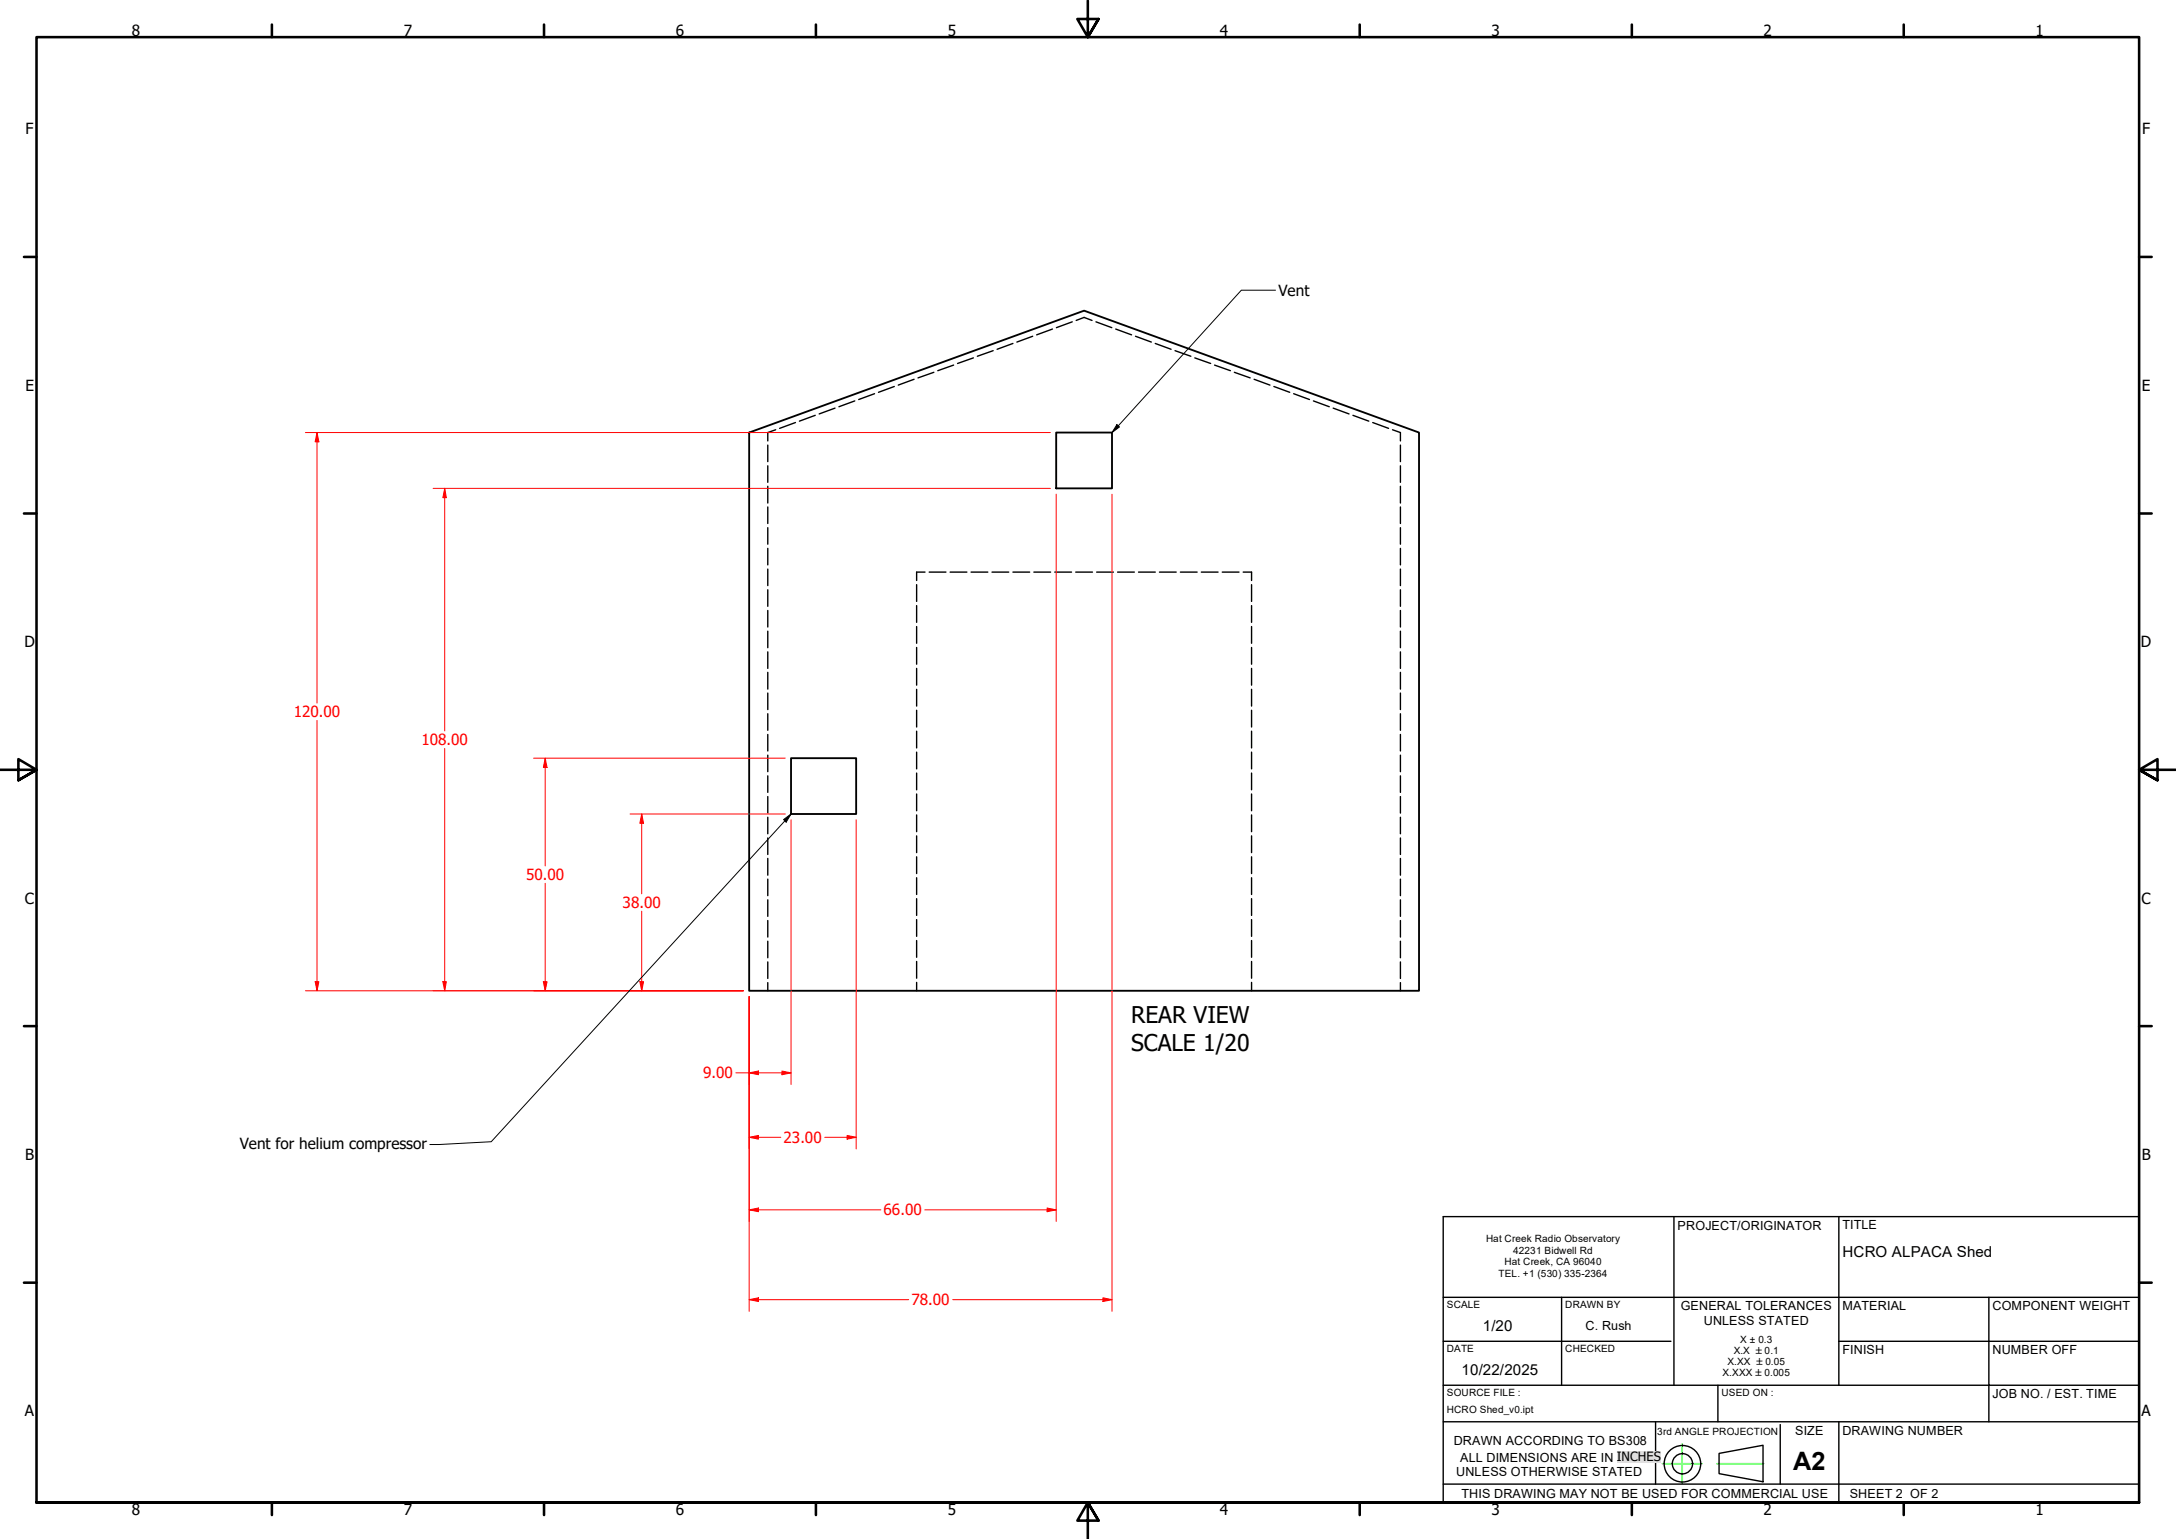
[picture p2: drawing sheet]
<svg xmlns="http://www.w3.org/2000/svg" width="594mm" height="420mm" viewBox="0 0 594 420" stroke-linecap="round" stroke-linejoin="round" font-family="sans-serif">
<!-- layer: Hidden (ANSI) -->
<g fill="none" stroke="#000" stroke-width=".38">
<path d="M260.3 99.7l-4.3 1.5M265.7 97.7l-4.3 1.5M271.1 95.7l-4.3 1.6M276.5 93.8l-4.3 1.6M281.9 91.8l-4.3 1.6M287.3 89.8l-4.3 1.6M292.7 87.9l-4.3 1.6M293.8 87.5l2.2-.8 2.1 .8M299.2 87.9l4.3 1.6M304.6 89.8l4.3 1.6M310 91.8l4.3 1.6M315.4 93.8l4.3 1.6"/>
<path d="M320.8 95.7l4.3 1.6M326.2 97.7l4.3 1.5M331.6 99.7l4.3 1.5M211.8 117.3l-2.2 .8v2.3M217.2 115.4l-4.3 1.5M222.6 113.4l-4.4 1.6M228 111.4l-4.4 1.6M233.4 109.5l-4.4 1.5M238.8 107.5l-4.4 1.6M244.2 105.5l-4.4 1.6M249.6 103.5l-4.4 1.6M255 101.6l-4.4 1.6"/>
<path d="M337 101.6l4.3 1.6M342.4 103.5l4.3 1.6M347.8 105.5l4.3 1.6M353.2 107.5l4.3 1.6M358.6 109.5l4.3 1.5M364 111.4l4.3 1.6M369.4 113.4l4.3 1.6M374.8 115.4l4.3 1.5M380.2 117.3l2.1 .8v2.3M209.6 121.5v4.5M209.6 127.2v4.5M209.6 132.8v4.5"/>
<path d="M209.6 138.4v4.5M382.3 121.5v4.5M382.3 127.2v4.5M382.3 132.8v4.5M382.3 138.4v4.5M209.6 144.1v4.5M209.6 149.7v4.5M209.6 155.4v4.5M250.3 159.6v4.6M252.5 156.2h-2.2v2.3M253.7 156.2h4.6M259.4 156.2h4.6"/>
<path d="M265.1 156.2h4.6M270.8 156.2h4.6M276.5 156.2h4.6M282.3 156.2h4.5M288 156.2h4.5M293.7 156.2h4.6M299.4 156.2h4.6M305.1 156.2h4.6M310.8 156.2h4.6M316.5 156.2h4.6M322.3 156.2h4.5M328 156.2h4.5"/>
<path d="M333.7 156.2h4.6M339.4 156.2h2.3v2.3M341.7 159.6v4.6M382.3 144.1v4.5M382.3 149.7v4.5M382.3 155.4v4.5M209.6 161v4.5M209.6 166.7v4.5M209.6 172.3v4.5M209.6 178v4.5M250.3 165.3v4.6M250.3 171v4.6"/>
<path d="M250.3 176.8v4.5M341.7 165.3v4.6M341.7 171v4.6M341.7 176.8v4.5M382.3 161v4.5M382.3 166.7v4.5M382.3 172.3v4.5M382.3 178v4.5M209.6 183.6v4.5M209.6 189.2v4.5M209.6 194.9v4.5M250.3 182.5v4.5"/>
<path d="M250.3 188.2v4.6M250.3 193.9v4.6M250.3 199.6v4.6M341.7 182.5v4.5M341.7 188.2v4.6M341.7 193.9v4.6M341.7 199.6v4.6M382.3 183.6v4.5M382.3 189.2v4.5M382.3 194.9v4.5M209.6 200.5v4.5M209.6 206.2v4.5"/>
<path d="M209.6 211.8v4.5M209.6 217.5v4.5M250.3 205.3v4.6M250.3 211.1v4.5M250.3 216.8v4.5M341.7 205.3v4.6M341.7 211.1v4.5M341.7 216.8v4.5M382.3 200.5v4.5M382.3 206.2v4.5M382.3 211.8v4.5M382.3 217.5v4.5"/>
<path d="M209.6 223.1v4.5M209.6 228.8v4.5M209.6 234.4v4.5M250.3 222.5v4.6M250.3 228.2v4.6M250.3 233.9v4.6M250.3 239.6v4.6M341.7 222.5v4.6M341.7 228.2v4.6M341.7 233.9v4.6M341.7 239.6v4.6M382.3 223.1v4.5"/>
<path d="M382.3 228.8v4.5M382.3 234.4v4.5M209.6 240v4.5M209.6 245.7v4.5M209.6 251.3v4.5M209.6 257v4.5M250.3 245.3v4.6M250.3 251.1v4.5M250.3 256.8v4.5M341.7 245.3v4.6M341.7 251.1v4.5M341.7 256.8v4.5"/>
<path d="M382.3 240v4.5M382.3 245.7v4.5M382.3 251.3v4.5M382.3 257v4.5M209.6 262.6v4.5M209.6 268.3v2.2M250.3 262.5v4.6M250.3 268.2v2.3M341.7 262.5v4.6M341.7 268.2v2.3M382.3 262.6v4.5M382.3 268.3v2.2"/>
</g>
<!-- layer: Visible (ANSI) -->
<path d="M204.5 118.1l91.5-33.3 91.4 33.3v152.4h-182.9zM288.4 118.1h15.2v15.2h-15.2zM216 207h17.7v15.2h-17.7z" fill="none" stroke="#000" stroke-width=".51"/>
<!-- layer: Border (ANSI) -->
<g fill="none" stroke="#000" stroke-width=".7">
<path d="M74.2 6.7v3.4M148.5 6.7v3.4M222.8 6.7v3.4M297 .2v9.9l-2.9-4.9h5.8l-2.9 4.9 2.9-4.9M371.2 6.7v3.4M445.5 6.7v3.4M519.7 6.7v3.4M6.5 70.1h3.5M584 70.1h3.4M6.5 140.2h3.5M584 140.2h3.4M0 210.2h10l-5-3v5.8l5-2.8-5 2.8"/>
<path d="M594 210.2h-10l5-3v5.8l-5-2.8 5 2.8M6.5 280.1h3.5M584 280.1h3.4M6.5 350.2h3.5M584 350.2h3.4M10 410.2v-400.1h574v400.1h-574h574M74.2 410.2v3.4M148.5 410.2v3.4M222.8 410.2v3.4M299.9 415.1l-2.9-4.9 2.9 4.9h-5.8l2.9-4.9v10M371.2 410.2v3.4M445.5 410.2v3.4"/>
<path d="M519.7 410.2v3.4"/>
</g>
<!-- layer: Sketch Geometry(Design Office) -->
<g fill="none" stroke="#000" stroke-width=".38">
<path d="M394 332.1h190v78.1h-190zM457 332.1v46.1M502 332.1v46.1M394 354.2h190M426.3 354.2v24M543 354.2v24h41M394 366.2h62.2M394 378.2h108M469 378.2v10M502 366.2h82M502 378.2h41v10M394 388.2h190"/>
<path d="M452 388.2v17M459.3 399.6v5.3M469.3 396.8l12-2.2v9.9l-12-2.2zM486 388.9v16.3M502 388.2v22M394 405.2h190"/>
<circle cx="459.3" cy="399.6" r="5"/>
<circle cx="459.3" cy="399.6" r="2.76"/>
</g>
<path d="M453.8 399.6h10.9M459.3 394.2v10.7M468.7 399.6h12.8" fill="none" stroke="#0f0" stroke-width=".38"/>
<!-- layer: Dimension (ANSI) -->
<path d="M204.5 292.9h2.6" fill="none" stroke="#f00" stroke-width=".27"/>
<path d="M204.5 292.9l2.6-.5v1z" fill="#f00"/>
<path d="M204.5 292.9l2.6-.5v1zM213.5 292.9h2.5" fill="none" stroke="#f00" stroke-width=".27"/>
<path d="M213.5 292.4l2.5 .5-2.5 .5z" fill="#f00"/>
<path d="M216 223.8v72.3M204.5 272.1v24M200.9 292.9h3.6M207.1 292.9h6.4M213.5 292.4l2.5 .5-2.5 .5zM204.5 310.5h2.6" fill="none" stroke="#f00" stroke-width=".27"/>
<path d="M204.5 310.5l2.6-.5v1z" fill="#f00"/>
<path d="M204.5 310.5l2.6-.5v1zM231.3 310.5h2.4" fill="none" stroke="#f00" stroke-width=".27"/>
<path d="M231.3 310l2.4 .5-2.4 .5z" fill="#f00"/>
<path d="M233.7 223.8v89.9M204.5 272.1v41.6M207.1 310.5h6.1M225.2 310.5h6.1M231.3 310l2.4 .5-2.4 .5zM204.5 330.3h2.6" fill="none" stroke="#f00" stroke-width=".27"/>
<path d="M204.5 330.3l2.6-.5v1z" fill="#f00"/>
<path d="M204.5 330.3l2.6-.5v1zM285.9 330.3h2.5" fill="none" stroke="#f00" stroke-width=".27"/>
<path d="M285.9 329.8l2.5 .5-2.5 .5z" fill="#f00"/>
<path d="M288.4 134.9v198.6M204.5 272.1v61.4M207.1 330.3h33.4M252.5 330.3h33.4M285.9 329.8l2.5 .5-2.5 .5zM204.5 354.8h2.6" fill="none" stroke="#f00" stroke-width=".27"/>
<path d="M204.5 354.8l2.6-.5v1z" fill="#f00"/>
<path d="M204.5 354.8l2.6-.5v1zM301.1 354.8h2.5" fill="none" stroke="#f00" stroke-width=".27"/>
<path d="M301.1 354.3l2.5 .5-2.5 .5z" fill="#f00"/>
<path d="M303.6 134.9v223.1M175.2 268v2.5M204.5 272.1v85.9M207.1 354.8h41M260.1 354.8h41M301.1 354.3l2.5 .5-2.5 .5z" fill="none" stroke="#f00" stroke-width=".27"/>
<path d="M174.7 268h1l-.5 2.5z" fill="#f00"/>
<path d="M175.2 222.2v2.6M174.7 268h1l-.5 2.5z" fill="none" stroke="#f00" stroke-width=".27"/>
<path d="M175.2 222.2l.5 2.6h-1z" fill="#f00"/>
<path d="M172 222.2h42.4M175.2 222.2l.5 2.6h-1zM175.2 224.8v19.2M175.2 248.8v19.2M148.8 268v2.5M172 270.5h30.9" fill="none" stroke="#f00" stroke-width=".27"/>
<path d="M148.3 268h1.1l-.6 2.5z" fill="#f00"/>
<path d="M148.8 207v2.5M148.3 268h1.1l-.6 2.5z" fill="none" stroke="#f00" stroke-width=".27"/>
<path d="M148.8 207l.6 2.5h-1.1z" fill="#f00"/>
<path d="M145.7 207h68.7M148.8 207l.6 2.5h-1.1zM148.8 209.5v26.9M148.8 241.2v26.8M121.4 268v2.5M145.7 270.5h57.2" fill="none" stroke="#f00" stroke-width=".27"/>
<path d="M120.9 268h1l-.5 2.5z" fill="#f00"/>
<path d="M121.4 133.3v2.6M120.9 268h1l-.5 2.5z" fill="none" stroke="#f00" stroke-width=".27"/>
<path d="M121.4 133.3l.5 2.6h-1z" fill="#f00"/>
<path d="M118.2 133.3h168.6M121.4 133.3l.5 2.6h-1zM121.4 135.9v63.7M121.4 204.3v63.7M86.6 268v2.5M118.2 270.5h84.7" fill="none" stroke="#f00" stroke-width=".27"/>
<path d="M86 268h1.1l-.5 2.5z" fill="#f00"/>
<path d="M86.6 118.1v2.5M86 268h1.1l-.5 2.5z" fill="none" stroke="#f00" stroke-width=".27"/>
<path d="M86.6 118.1l.5 2.5h-1.1z" fill="#f00"/>
<path d="M83.4 118.1h203.4M86.6 118.1l.5 2.5h-1.1zM86.6 120.6v71.3M86.6 196.7v71.3M83.4 270.5h119.5" fill="none" stroke="#f00" stroke-width=".27"/>
<!-- layer: Symbol (ANSI) -->
<path d="M348.2 79.2h-9.3l-35.3 38.9M304.9 115.9l.7 .7-2 1.5zM213.9 223.8l2.1-1.6-1.4 2.3zM216 222.2l-81.9 89.5-16.8 .8" fill="none" stroke="#000" stroke-width=".27"/>
<path d="M304.9 115.9l.7 .7-2 1.5zM213.9 223.8l2.1-1.6-1.4 2.3z" fill="#000"/>
<path d="M441.5 396.2h12v3.1h-12z" fill-rule="evenodd" fill="#e6e0db"/>
<text font-size="6.9" x="489.5" y="401.4">A2</text>
<g font-size="6.3">
<text x="308.8" y="279.3">REAR VIEW</text>
<text x="308.8" y="286.9">SCALE 1/20</text>
</g>
<g font-size="4.2">
<text x="36" y="9.8">8</text>
<text x="110.2" y="9.8">7</text>
<text x="184.5" y="9.8">6</text>
<text x="258.8" y="9.8">5</text>
<text x="333" y="9.8">4</text>
<text x="407.2" y="9.8">3</text>
<text x="481.5" y="9.8">2</text>
<text x="555.8" y="9.8">1</text>
<text x="7" y="36.7">F</text>
<text x="584.8" y="36.7">F</text>
<text x="349.1" y="80.8">Vent</text>
<text x="6.9" y="106.7">E</text>
<text x="584.8" y="106.7">E</text>
<text x="6.7" y="176.7">D</text>
<text x="584.5" y="176.7">D</text>
<text x="6.8" y="246.7">C</text>
<text x="584.6" y="246.7">C</text>
<text x="6.9" y="316.7">B</text>
<text x="65.5" y="313.6">Vent for helium compressor</text>
<text x="584.7" y="316.7">B</text>
<text x="6.8" y="386.7">A</text>
<text x="584.6" y="386.7">A</text>
<text x="36" y="413.6">8</text>
<text x="110.2" y="413.6">7</text>
<text x="184.5" y="413.6">6</text>
<text x="258.8" y="413.6">5</text>
<text x="333" y="413.6">4</text>
<text x="407.2" y="413.6">3</text>
<text x="481.5" y="413.6">2</text>
<text x="555.8" y="413.6">1</text>
</g>
<g font-size="4.2" fill="#f00">
<text x="80.2" y="195.8">120.00</text>
<text x="115.1" y="203.4">108.00</text>
<text x="143.6" y="240.3">50.00</text>
<text x="170" y="247.9">38.00</text>
<text x="192" y="294.4">9.00</text>
<text x="213.9" y="312">23.00</text>
<text x="241.2" y="331.8">66.00</text>
<text x="248.9" y="356.3">78.00</text>
</g>
<g font-size="4.1">
<text x="503" y="343.2">HCRO ALPACA Shed</text>
<text x="404.8" y="363.4">1/20</text>
<text x="399" y="375.4">10/22/2025</text>
</g>
<text font-size="3.5" x="441.5" y="398.8">INCHES</text>
<g font-size="3.4">
<text x="458" y="335.7">PROJECT/ORIGINATOR</text>
<text x="503" y="335.6">TITLE</text>
<text x="458.9" y="357.7">GENERAL TOLERANCES</text>
<text x="503" y="357.7">MATERIAL</text>
<text x="544" y="357.7">COMPONENT WEIGHT</text>
<text x="432.9" y="363.1">C. Rush</text>
<text x="465.1" y="361.6">UNLESS STATED</text>
<text x="503" y="369.7">FINISH</text>
<text x="544" y="369.7">NUMBER OFF</text>
<text x="544" y="381.7">JOB NO. / EST. TIME</text>
<text x="396.9" y="394.4">DRAWN ACCORDING TO BS308</text>
<text x="490.1" y="391.7">SIZE</text>
<text x="503" y="391.7">DRAWING NUMBER</text>
<text x="398.7" y="399.1">ALL DIMENSIONS ARE IN</text>
<text x="441.5" y="399.1">MM</text>
<text x="397.6" y="403">UNLESS OTHERWISE STATED</text>
<text x="399" y="408.9">THIS DRAWING MAY NOT BE USED FOR COMMERCIAL USE</text>
<text x="505" y="408.9">SHEET 2 OF 2</text>
</g>
<g font-size="2.7">
<text x="405.7" y="339.1">Hat Creek Radio Observatory</text>
<text x="410.7" y="345.5">Hat Creek, CA 96040</text>
<text x="413.1" y="342.3">42231 Bidwell Rd</text>
<text x="409.1" y="348.6">TEL. +1 (530) 335-2364</text>
<text x="395" y="357.2">SCALE</text>
<text x="427.4" y="357.2">DRAWN BY</text>
<text x="395" y="369.2">DATE</text>
<text x="427.4" y="369.2">CHECKED</text>
<text x="473.3" y="369.7">X.X ±0.1</text>
<text x="475.1" y="366.6">X ± 0.3</text>
<text x="470.3" y="375.6">X.XXX ±0.005</text>
<text x="471.6" y="372.7">X.XX ±0.05</text>
<text x="395" y="381.2">SOURCE FILE :</text>
<text x="470" y="381.2">USED ON :</text>
<text x="395" y="385.7">HCRO Shed_v0.ipt</text>
<text x="452.4" y="391.6">3rd ANGLE PROJECTION</text>
</g>
</svg>
